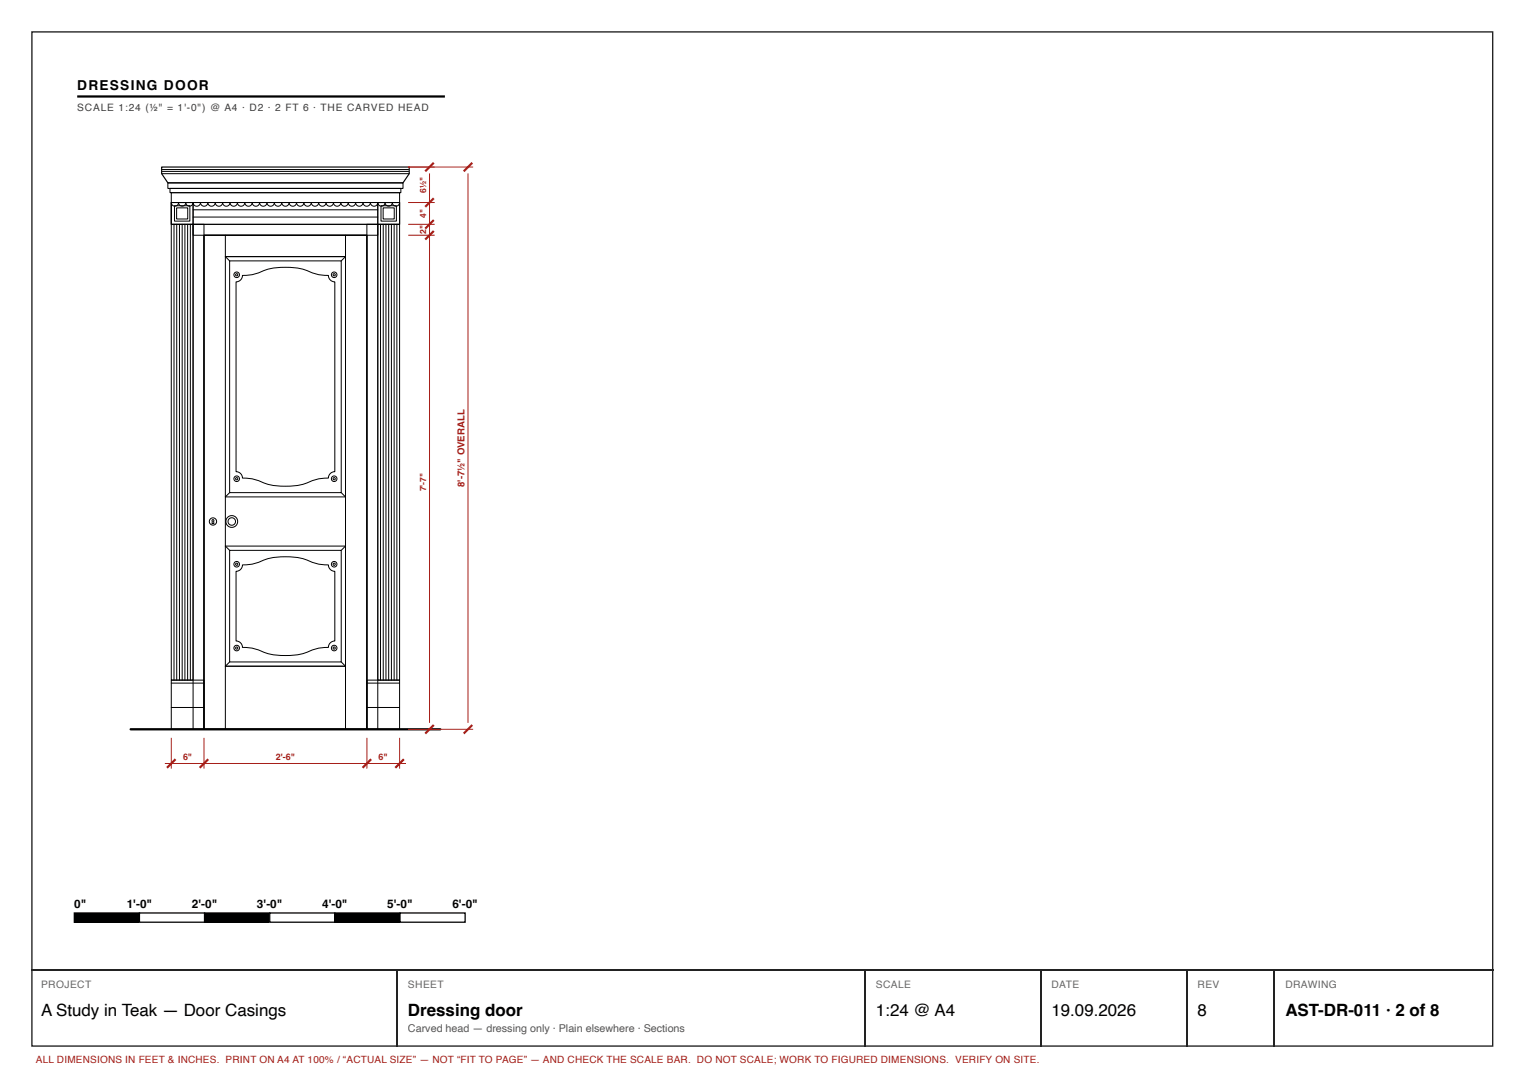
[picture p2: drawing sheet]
<svg xmlns="http://www.w3.org/2000/svg" width="297mm" height="210mm" viewBox="0 0 297 210" stroke-linecap="round" stroke-linejoin="round" font-family="sans-serif">
<path d="M6.2 6.2h284.7v197.7h-284.7z" fill="none" stroke="#222" stroke-width=".26"/>
<path d="M15 18.8h71.7" fill="none" stroke="#000" stroke-width=".44"/>
<g fill="none" stroke="#000" stroke-width=".19">
<path d="M31.5 33.8h48.3M31.6 33h48M31.6 33.4h48M32.7 35.6h45.8v1.1h-45.8zM33.1 36.7h45v.9h-45zM33.4 39.5h4.2v93h-4.2zM33.4 39.5h44.5v4.2h-44.5zM33.4 39.5h4.2v4.2h-4.2zM33.4 37.6h44.5v1.9h-44.5zM33.4 39.5a.71 .71 0 0 0 .7 .7 .71 .71 0 0 0 .7-.7 .71 .71 0 0 0 .7 .7 .71 .71 0 0 0 .7-.7 .71 .71 0 0 0 .7 .7 .71 .71 0 0 0 .7-.7 .72 .72 0 0 0 .7 .7 .72 .72 0 0 0 .8-.7 .72 .72 0 0 0 .7 .7 .72 .72 0 0 0 .7-.7 .72 .72 0 0 0 .7 .7 .72 .72 0 0 0 .7-.7 .72 .72 0 0 0 .8 .7 .72 .72 0 0 0 .7-.7 .72 .72 0 0 0 .7 .7 .72 .72 0 0 0 .7-.7 .72 .72 0 0 0 .7 .7 .72 .72 0 0 0 .8-.7 .72 .72 0 0 0 .7 .7 .72 .72 0 0 0 .7-.7 .72 .72 0 0 0 .7 .7 .72 .72 0 0 0 .7-.7 .72 .72 0 0 0 .8 .7 .72 .72 0 0 0 .7-.7 .72 .72 0 0 0 .7 .7 .72 .72 0 0 0 .7-.7 .72 .72 0 0 0 .7 .7 .72 .72 0 0 0 .8-.7 .72 .72 0 0 0 .7 .7 .72 .72 0 0 0 .7-.7 .72 .72 0 0 0 .7 .7 .72 .72 0 0 0 .7-.7 .72 .72 0 0 0 .8 .7 .72 .72 0 0 0 .7-.7 .72 .72 0 0 0 .7 .7 .72 .72 0 0 0 .7-.7 .72 .72 0 0 0 .7 .7 .72 .72 0 0 0 .8-.7 .72 .72 0 0 0 .7 .7 .72 .72 0 0 0 .7-.7 .72 .72 0 0 0 .7 .7 .72 .72 0 0 0 .7-.7 .72 .72 0 0 0 .8 .7 .72 .72 0 0 0 .7-.7 .72 .72 0 0 0 .7 .7 .72 .72 0 0 0 .7-.7 .72 .72 0 0 0 .7 .7 .72 .72 0 0 0 .8-.7 .72 .72 0 0 0 .7 .7 .72 .72 0 0 0 .7-.7 .72 .72 0 0 0 .7 .7 .72 .72 0 0 0 .7-.7 .72 .72 0 0 0 .8 .7 .72 .72 0 0 0 .7-.7 .72 .72 0 0 0 .7 .7 .72 .72 0 0 0 .7-.7 .71 .71 0 0 0 .7 .7 .71 .71 0 0 0 .7-.7 .71 .71 0 0 0 .8 .7 .71 .71 0 0 0 .7-.7 .71 .71 0 0 0 .7 .7 .71 .71 0 0 0 .7-.7M73.6 39.5h4.3v93h-4.3zM73.6 39.5h4.3v4.2h-4.3z"/>
<path d="M33.4 43.7h4.2M33.9 43.7v88.8M34 40.1h3v3h-3zM34.4 40.5h2.2v2.2h-2.2zM34.4 43.7v88.8M35 43.7v88.8M35.5 43.7v88.8M36 43.7v88.8M36.6 43.7v88.8M37.1 43.7v88.8M37.6 43.7h2.2v98.4h-2.2zM37.6 43.7h36v2.1h-36z"/>
<path d="M37.6 40.9h36M37.6 42.3h36M39.8 45.8h31.7v96.3h-31.7zM43.9 50h23.4v46.8h-23.4zM43.9 50h23.4M43.9 45.8v4.2M43.9 50l.9 .8M44.8 50.8h21.7v45.2h-21.7zM46 54.9a1.25 1.25 0 0 0 1.3-1.2 9.5 9.5 0 0 0 4.6-1.1 13.5 13.5 0 0 1 9.6 .8l2.5 .3a1.25 1.25 0 0 0 1.3 1.2v37a1.25 1.25 0 0 0-1.3 1.3 9.5 9.5 0 0 0-4.6 1.1 13.5 13.5 0 0 1-9.6-.8l-2.5-.3a1.25 1.25 0 0 0-1.3-1.3zM67.3 45.8v4.2M67.3 50l-.8 .8M71.5 43.7h2.1v98.4h-2.1z"/>
<path d="M73.6 43.7h4.3M74.2 43.7v88.8M74.3 40.1h3v3h-3zM74.7 40.5h2.1v2.2h-2.1zM74.7 43.7v88.8M75.2 43.7v88.8M75.8 43.7v88.8M76.3 43.7v88.8M76.8 43.7v88.8M77.3 43.7v88.8M44.8 96l-.9 .8v9.6l.9 .9M66.5 96l.8 .8v9.6l-.8 .9"/>
<path d="M41.4 101.3a.19 .19 0 0 1 .2 0 .19 .19 0 0 1 0 .3l.1 .4h-.4zM43.9 106.4h23.4v23.4h-23.4zM44.8 107.3h21.7v21.7h-21.7zM47.3 110.1a9.5 9.5 0 0 0 4.6-1.1 13.5 13.5 0 0 1 9.6 .8l2.5 .3a1.25 1.25 0 0 0 1.3 1.2v13.6a1.25 1.25 0 0 0-1.3 1.3 9.5 9.5 0 0 0-4.6 1.1 13.5 13.5 0 0 1-9.6-.8l-2.5-.3a1.25 1.25 0 0 0-1.3-1.3v-13.6a1.25 1.25 0 0 0 1.3-1.2zM33.4 132.5h6.4v9.6h-6.4zM33.4 133.1h6.4M33.4 137.9h6.4M43.9 129.8h23.4M43.9 129.8v12.3M44.8 129l-.9 .8M66.5 129l.8 .8M67.3 129.8v12.3"/>
<path d="M71.5 132.5h6.4v9.6h-6.4zM71.5 133.1h6.4M71.5 137.9h6.4"/>
<circle cx="46.1" cy="53.6" r=".22"/>
<circle cx="46.1" cy="53.6" r=".54"/>
<circle cx="65.1" cy="53.6" r=".22"/>
<circle cx="65.1" cy="53.6" r=".54"/>
<circle cx="46.1" cy="93.3" r=".22"/>
<circle cx="46.1" cy="93.3" r=".54"/>
<circle cx="65.1" cy="93.3" r=".22"/>
<circle cx="65.1" cy="93.3" r=".54"/>
<circle cx="41.5" cy="101.6" r=".71"/>
<circle cx="45.2" cy="101.6" r="1.15"/>
<circle cx="45.2" cy="101.6" r=".73"/>
<circle cx="46.1" cy="110" r=".22"/>
<circle cx="46.1" cy="110" r=".54"/>
<circle cx="65.1" cy="110" r=".22"/>
<circle cx="65.1" cy="110" r=".54"/>
<circle cx="46.1" cy="126.3" r=".22"/>
<circle cx="46.1" cy="126.3" r=".54"/>
<circle cx="65.1" cy="126.3" r=".22"/>
<circle cx="65.1" cy="126.3" r=".54"/>
</g>
<path d="M31.5 32.6h48.3v1.2l-1.3 1.8h-45.8l-1.2-1.8zM39.8 45.8h31.7v96.3h-31.7z" fill="none" stroke="#000" stroke-width=".22"/>
<path d="M25.5 142.1h60.3" fill="none" stroke="#000" stroke-width=".45"/>
<path d="M79.5 39.5h5.2M79.5 32.6h12.7M83.7 33.8v107.1M91.2 33.8v107.1M79.5 45.8h5.2M79.5 43.7h5.2M32.1 148.8h47M33.4 143.8v6M39.8 143.8v6M71.5 143.8v6M77.9 143.8v6M79.5 142.1h12.7" fill="none" stroke="#a51d17" stroke-width=".19"/>
<path d="M84.5 38.6l-1.6 1.7M84.5 31.7l-1.6 1.7M92 31.7l-1.6 1.7M84.5 45l-1.6 1.7M84.5 42.9l-1.6 1.7M34.2 148l-1.7 1.6M40.6 148l-1.7 1.6M72.3 148l-1.6 1.6M78.7 148l-1.7 1.6M84.5 141.3l-1.6 1.7M92 141.3l-1.6 1.7" fill="none" stroke="#a51d17" stroke-width=".42"/>
<path d="M14.5 177.9h12.7v1.8h-12.7z" fill="#000"/>
<path d="M14.5 177.9h12.7v1.8h-12.7z" fill="none" stroke="#000" stroke-width=".25"/>
<path d="M27.2 177.9h12.7v1.8h-12.7z" fill="#fff"/>
<path d="M27.2 177.9h12.7v1.8h-12.7zM39.9 177.9h12.7v1.8h-12.7z" fill="none" stroke="#000" stroke-width=".25"/>
<path d="M39.9 177.9h12.7v1.8h-12.7z" fill="#000"/>
<path d="M52.6 177.9h12.7v1.8h-12.7z" fill="#fff"/>
<path d="M52.6 177.9h12.7v1.8h-12.7zM65.3 177.9h12.7v1.8h-12.7z" fill="none" stroke="#000" stroke-width=".25"/>
<path d="M65.3 177.9h12.7v1.8h-12.7z" fill="#000"/>
<path d="M78 177.9h12.6v1.8h-12.6z" fill="#fff"/>
<path d="M78 177.9h12.6v1.8h-12.6z" fill="none" stroke="#000" stroke-width=".25"/>
<path d="M6.1 189h284.9M77.4 189.2v14.8M168.7 189.2v14.8M202.8 189.2v14.8M231.4 189.2v14.8M248.3 189.2v14.8" fill="none" stroke="#222" stroke-width=".26"/>
<g font-size="3.3">
<text x="8" y="197.9">A Study in Teak — Door Casings</text>
<text x="79.5" y="197.9">Dressing door</text>
<text x="170.7" y="197.9">1:24 @ A4</text>
<text x="204.9" y="197.9">19.09.2026</text>
<text x="233.4" y="197.9">8</text>
<text x="250.5" y="197.9">AST-DR-011 · 2 of 8</text>
</g>
<text font-size="2.7" x="15" y="17.6">DRESSING DOOR</text>
<g font-size="2.3">
<text x="14.5" y="176.9">0&quot;</text>
<text x="24.7" y="176.9">1'-0&quot;</text>
<text x="37.4" y="176.9">2'-0&quot;</text>
<text x="50.1" y="176.9">3'-0&quot;</text>
<text x="62.8" y="176.9">4'-0&quot;</text>
<text x="75.5" y="176.9">5'-0&quot;</text>
<text x="88.2" y="176.9">6'-0&quot;</text>
</g>
<text font-size="2.1" fill="#555" x="79.5" y="201.1">Carved head — dressing only · Plain elsewhere · Sections</text>
<text font-size="2" fill="#3d3d3d" x="15" y="21.6">SCALE 1:24 (½&quot; = 1'-0&quot;) @ A4 · D2 · 2 FT 6 · THE CARVED HEAD</text>
<g font-size="2" fill="#666">
<text x="8" y="192.6">PROJECT</text>
<text x="79.5" y="192.6">SHEET</text>
<text x="170.7" y="192.6">SCALE</text>
<text x="204.9" y="192.6">DATE</text>
<text x="233.4" y="192.6">REV</text>
<text x="250.5" y="192.6">DRAWING</text>
</g>
<g font-size="1.9" fill="#a51d17">
<text x="90.5" y="94.9" transform="rotate(-90 90.5 94.9)">8'-7½&quot; OVERALL</text>
<text x="7" y="207.2">ALL DIMENSIONS IN FEET &amp; INCHES. PRINT ON A4 AT 100% / “ACTUAL SIZE” — NOT “FIT TO PAGE” — AND CHECK THE SCALE BAR. DO NOT SCALE; WORK TO FIGURED DIMENSIONS. VERIFY ON SITE.</text>
</g>
<g font-size="1.7" fill="#a51d17">
<text x="83" y="37.6" transform="rotate(-90 83 37.6)">6½&quot;</text>
<text x="83" y="42.5" transform="rotate(-90 83 42.5)">4&quot;</text>
<text x="83" y="45.6" transform="rotate(-90 83 45.6)">2&quot;</text>
<text x="83" y="95.8" transform="rotate(-90 83 95.8)">7'-7&quot;</text>
<text x="35.7" y="148.1">6&quot;</text>
<text x="53.8" y="148.1">2'-6&quot;</text>
<text x="73.8" y="148.1">6&quot;</text>
</g>
</svg>
